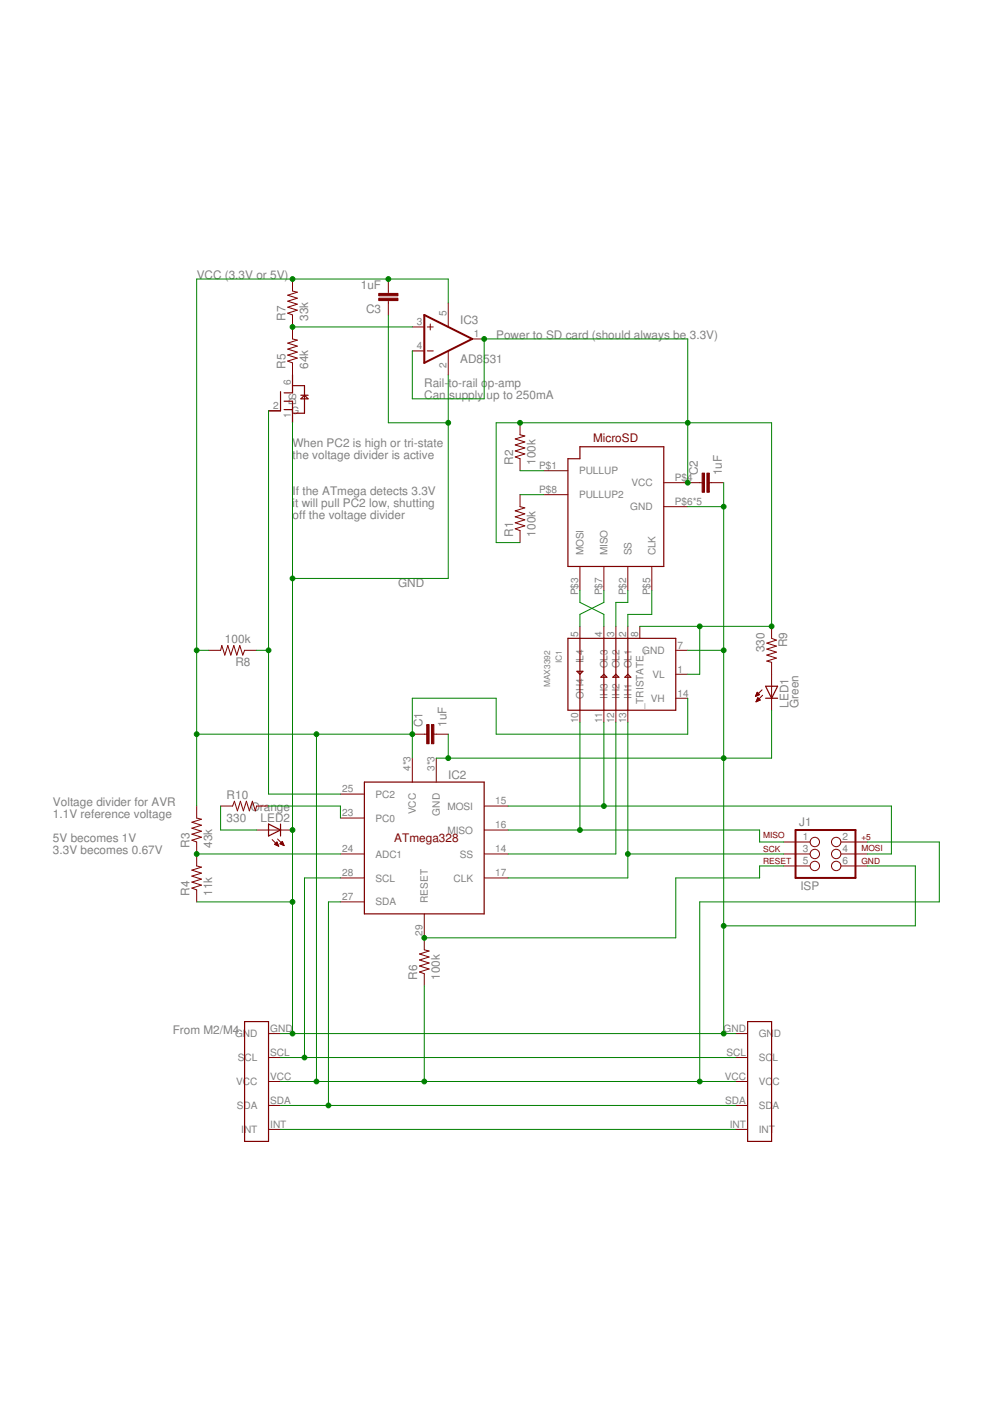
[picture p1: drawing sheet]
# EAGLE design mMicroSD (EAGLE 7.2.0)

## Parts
C1  1uF  C-EUC0603  [C0603]
C2  1uF  C-EUC0603  [C0603]
C3  1uF  C-EUC0603  [C0603]
IC1  MAX3392  [14-TSSOP]
IC2  ATMEGA328  [ATMEGA328]
IC3  AD8531  [SOT-23-5]
J1  ISPTOUCH  ISPTOUCH_ADAPTER  [AVX_9188_6-WAY_SMT]
LED1  Green  LEDSML0603  [SML0603]
LED2  Orange  LEDSML0603  [SML0603]
M1  NTJD5121N  NTJD5121NT1G  [SOT-363]
R1  100k  R-US_R0603  [R0603]
R2  100k  R-US_R0603  [R0603]
R3  43k  R-US_R0603  [R0603]
R4  11k  R-US_R0603  [R0603]
R5  64k  R-US_R0603  [R0603]
R6  100k  R-US_R0603  [R0603]
R7  33k  R-US_R0603  [R0603]
R8  100k  R-US_R0603  [R0603]
R9  330  R-US_R0603  [R0603]
R10  330  R-US_R0603  [R0603]
SDCONN  101-00660-68-6  [101-00660-68-6]
U$1  MBUS_OUT  [MBUS_OUT]
U$2  MBUS_IN  [MBUS_IN]

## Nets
ADC_LINE: IC2.24(ADC1) R3.1 R4.2
DATA_LED: IC2.23(PC0) R10.2
GATE: IC2.25(PC2) M1.2(G) R8.1
GND: C1.2 C2.2 C3.1 IC1.7(GND) IC2.3(GND) IC2.5(GND) IC2.21(GND) IC3.2(V-) J1.6 LED1.C LED2.C M1.1(S) R4.1 SDCONN.P$6(GND) SDCONN.P$9(GND) SDCONN.P$10(GND) SDCONN.P$11(GND) SDCONN.P$12(GND) U$1.GND U$2.GND
INT: U$1.INT U$2.INT
MISO: IC1.10(OH4) IC2.16(MISO) J1.1
MOSI: IC1.11(IH3) IC2.15(MOSI) J1.4
N$1: M1.6(D) R5.1
N$2: LED1.A R9.2
N$4: LED2.A R10.1
N$12: R1.2 SDCONN.P$8(PULLUP2)
N$13: R2.1 SDCONN.P$1(PULLUP)
OPAMP_VOLTAGE: IC3.3(+IN) R5.2 R7.1
RESET: IC2.29(RESET) J1.5 R6.2
SCK: IC1.13(IH1) IC2.17(CLK) J1.3
SCL: IC2.28(SCL) U$1.SCL U$2.SCL
SD_CS: IC1.3(OL2) SDCONN.P$2(SS)
SD_MISO: IC1.5(IL4) SDCONN.P$7(MISO)
SD_MOSI: IC1.4(OL3) SDCONN.P$3(MOSI)
SD_SCK: IC1.2(OL1) SDCONN.P$5(CLK)
SDA: IC2.27(SDA) U$1.SDA U$2.SDA
SS: IC1.12(IH2) IC2.14(SS)
VCC_MBUS: C1.1 C3.2 IC1.14(VH) IC2.4(VCC) IC2.6(VCC) IC2.18(VCC) IC3.5(V+) J1.2 R3.2 R6.1 R7.2 R8.2 U$1.VCC U$2.VCC
VCC_SD: C2.1 IC1.1(VL) IC1.8(_TRISTATE_) IC3.1(OUT) IC3.4(-IN) R1.1 R2.2 R9.1 SDCONN.P$4(VCC)
Unconnected: M1.3(D) M1.4(S) M1.5(G)

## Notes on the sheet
- VCC (3.3V or 5V)
- Power to SD card (should always be 3.3V)
- Rail-to-rail op-amp
- Can supply up to 250mA
- When PC2 is high or tri-state
- the voltage divider is active
- If the ATmega detects 3.3V
- it will pull PC2 low, shutting
- off the voltage divider
- Voltage divider for AVR
- 1.1V reference voltage
- 5V becomes 1V
- 3.3V becomes 0.67V
- From M2/M4
